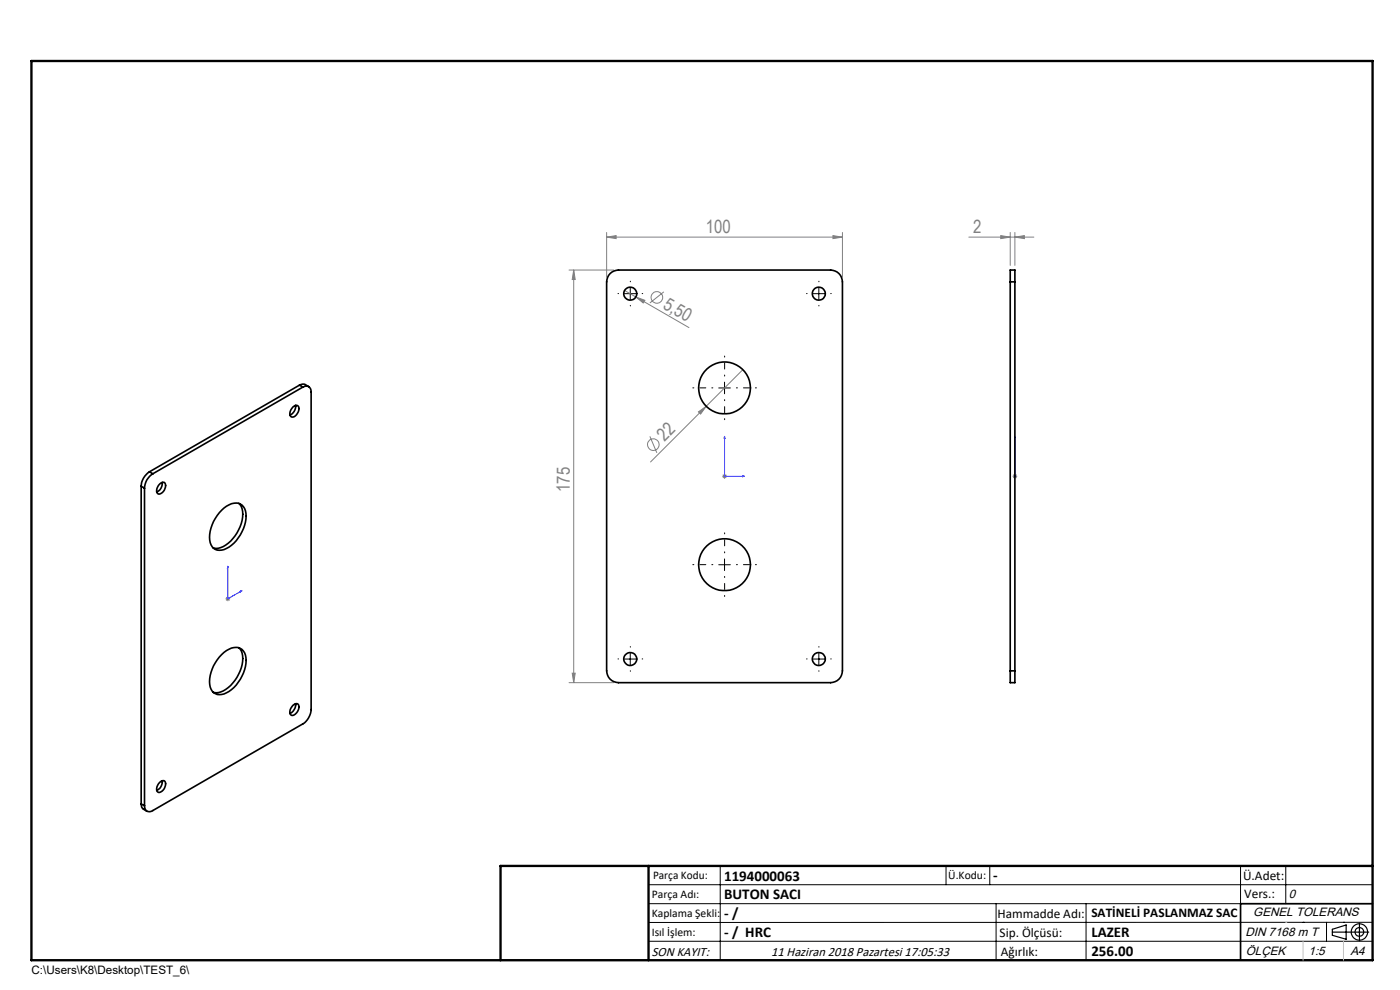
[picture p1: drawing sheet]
<svg xmlns="http://www.w3.org/2000/svg" width="297mm" height="210mm" viewBox="0 0 297 210" stroke-linecap="round" stroke-linejoin="round" font-family="sans-serif">
<g fill="none" stroke="#808080" stroke-width=".21">
<path d="M120.7 57.3h9.5M121.7 57.3l.3 2h-.6zM121.7 57.3v87.5M128.7 50.3l2-.3v.6zM128.7 50.3h50M128.7 49.3v9.5M176.7 50l2 .3-2 .3zM178.7 49.3v9.5M205.5 50.3h13.8M212.3 50l2 .3-2 .3zM214.3 49.3v7M215.3 50.3l2-.3v.6z"/>
<path d="M215.3 49.3v7M132.5 61.6l2.4 1.4M134.9 63l1.9 .7-.3 .6zM134.9 63l11.3 6.5M140.8 61.9l-2.9 2.4M157.6 78.4l-19.6 19.6M137.9 92.6l1.4 3.5M148.2 87.4l1.6-1.2-1.2 1.6zM153.2 101h1M153.4 100.7l.7 .7M153.7 100.5v1.1M154.1 100.7l-.7 .7"/>
<path d="M214.8 101h1M214.9 100.7l.8 .7M215.3 100.5v1.1M215.7 100.7l-.8 .7M47.8 127h1M48 126.7l.7 .7M48.3 126.5v1M48.7 126.7l-.7 .7M120.7 144.8h9.5M121.4 142.8h.6l-.3 2z"/>
<circle cx="139.3" cy="63.1" r="1.23"/>
<circle cx="138.6" cy="94.3" r="1.23"/>
</g>
<g fill="none" stroke="#000" stroke-width=".25">
<path d="M282.6 197.7h7.8M282.6 197.1l3-.9v3l-3-.8zM288.4 195.8v3.8M106.2 203.7h185"/>
<circle cx="288.4" cy="197.7" r="1.74"/>
<circle cx="288.4" cy="197.7" r=".93"/>
</g>
<path d="M153.7 92.6v8.4h4.2M153.7 92.6l.1 .4h-.2zM215.3 92.6v.4v-.4M215.3 92.6v8.4M157.5 100.9l.4 .1-.4 .1zM215.3 100.9v.2zM215.3 101h.1M48.3 120.1l.1 .3-.1 .1zM48.3 120.1v6.9l3-1.7M51 125.4l.3-.1-.3 .2z" fill="none" stroke="#00f" stroke-width=".21"/>
<path d="M153.7 79.8v-4.3M151.2 82.3h-4.2M153.7 84.8v4.2M156.2 82.3h4.3M151.2 119.8h-4.2M153.7 117.3v-4.3M156.2 119.8h4.3M153.7 122.3v4.2" fill="none" stroke="#000" stroke-width=".21" stroke-dasharray="15.2 1.3 1.3 1.3" stroke-dashoffset="15"/>
<g fill="none" stroke="#000" stroke-width=".21" stroke-dasharray="15.2 1.3 1.3 1.3">
<path d="M133.7 59.8v-.1M173.7 59.8v-.1M131.2 62.3h-.1M133.7 64.8v.1M136.2 62.3h.1M171.2 62.3h-.1M173.7 64.8v.1M176.2 62.3h.1M131.2 139.8h-.1M133.7 137.3v-.1M136.2 139.8h.1M171.2 139.8h-.1"/>
<path d="M173.7 137.3v-.1M176.2 139.8h.1M133.7 142.3v.1M173.7 142.3v.1"/>
</g>
<g fill="none" stroke="#000" stroke-width=".21">
<path d="M132.5 62.3h2.5M133.7 61.1v2.4M172.5 62.3h2.4M173.7 61.1v2.4M152.5 82.3h2.4M153.7 81.1v2.4M152.5 119.8h2.4M153.7 118.6v2.4M132.5 139.8h2.5M133.7 138.5v2.5M172.5 139.8h2.4M173.7 138.5v2.5"/>
<path d="M137.6 187.7h153.6M137.6 191.7h153.6M137.6 199.7h153.6M152.8 183.7v20M200.7 183.7v4M210 183.7v4M211.3 191.7v12M230.4 191.7v12M263.2 183.7v20M272.8 183.7v8M276.4 195.6h.1M281.4 195.6v4.1"/>
<path d="M285 195.6h.1M291.2 195.6l-153.6 .1"/>
</g>
<path d="M291.2 191.7h-28v12" fill="none" stroke="#000" stroke-width=".35"/>
<path d="M6.7 12.9h284.5v190.8h-284.5zM137.6 183.7v20M291.2 183.7h-185v20" fill="none" stroke="#000" stroke-width=".5"/>
<path d="M276.4 199.7v4M285 199.7v4" fill="none" stroke="#c0c0c0" stroke-width=".21"/>
<path d="M272.8 195.6h.1" fill="none" stroke="#c0c0c0" stroke-width=".25"/>
<g fill="#00f">
<path d="M157.5 100.9l.4 .1-.4 .1zM153.7 92.6l.1 .4h-.2z"/>
<path d="M51 125.4l.3-.1-.3 .2zM48.3 120.1l.1 .3-.1 .1z"/>
<path d="M215.3 100.9v.2zM215.3 92.6v.4z"/>
</g>
<g fill="#808080">
<path d="M148.2 87.4l1.6-1.2-1.2 1.6z"/>
<path d="M134.9 63l1.9 .7-.3 .6z"/>
<path d="M215.3 50.3l2-.3v.6zM212.3 50l2 .3-2 .3z"/>
<path d="M128.7 50.3l2-.3v.6zM176.7 50l2 .3-2 .3z"/>
<path d="M121.7 57.3l.3 2h-.6zM121.4 142.8h.6l-.3 2z"/>
</g>
<g fill="none" stroke="#000" stroke-width=".35">
<path d="M129.4 58a2.72 2.72 0 0 1 1.8-.7h45a2.53 2.53 0 0 1 2.5 2.5v82.5a2.53 2.53 0 0 1-2.5 2.5h-45a2.53 2.53 0 0 1-2.5-2.5v-82.5a2.72 2.72 0 0 1 .7-1.8zM214.3 59.8v-2.5h1v2.5M214.3 59.8h1M214.3 59.8v82.5M215.3 59.8v82.5M62.1 86.4a.71 .71 0 0 1 1-.4 .71 .71 0 0 1 .3 1 1.41 1.41 0 0 1-1.7 1.4l-.2-.8 .2-.6zM62.7 86a2 2 0 0 1-1.2 2M63.5 81.7l.4-.1a1.43 1.43 0 0 1 1.6 .4M63.5 81.7l.7 .4M63.5 81.7l-31.8 18.4M64.2 82.1a1.09 1.09 0 0 1 1.3-.1 1.09 1.09 0 0 1 .5 1.1v67.4a3.9 3.9 0 0 1-1.8 3.1l-31.8 18.3a1.06 1.06 0 0 1-1.2 .2 1.06 1.06 0 0 1-.5-1.2M64.2 82.1l-31.8 18.4"/>
<path d="M30 103.1l.7 .5M30 103.1v67.4M30.7 103.6v67.3M31.7 100.1a3.8 3.8 0 0 0-1.7 3M31.7 100.1l.7 .4M32.4 100.5a3.7 3.7 0 0 0-1.7 3.1M33.9 102.7a.7 .7 0 0 1 .9-.4 .7 .7 0 0 1 .3 1 1.43 1.43 0 0 1-1.7 1.4 1.52 1.52 0 0 1 .5-2zM34.4 102.3a2.04 2.04 0 0 1-1.2 2.1M47 108.2a3.6 3.6 0 0 1 4-1.3 3.3 3.3 0 0 1 1.1 3.9 7.6 7.6 0 0 1-5.1 5.9 2.09 2.09 0 0 1-2.5-2.2 8.4 8.4 0 0 1 2.5-6.3zM50.7 106.8a4.2 4.2 0 0 1 .5 4.2 7.9 7.9 0 0 1-4.9 5.3l-1.1-.1M47 138.8a3.6 3.6 0 0 1 4-1.3 3.3 3.3 0 0 1 1.1 3.9 7.6 7.6 0 0 1-5.1 5.9 2.09 2.09 0 0 1-2.5-2.1 8.4 8.4 0 0 1 2.5-6.4zM50.7 137.4a4.2 4.2 0 0 1 .5 4.3 7.9 7.9 0 0 1-4.9 5.2h-1.1"/>
<path d="M62.1 149.6a.71 .71 0 0 1 1-.3 .71 .71 0 0 1 .3 1 1.47 1.47 0 0 1-1.7 1.4 1.52 1.52 0 0 1 .4-2.1zM62.7 149.3a2.08 2.08 0 0 1-1.2 2M214.3 142.3v2.5h1v-2.5M214.3 142.3h1M30 170.5a1.46 1.46 0 0 0 1.2 1.6M30 170.5l.7 .4M33.9 166a.7 .7 0 0 1 .9-.4 .7 .7 0 0 1 .3 1 1.43 1.43 0 0 1-1.7 1.4l-.2-.5 .1-.6zM34.4 165.6a2.04 2.04 0 0 1-1.2 2.1"/>
<circle cx="133.7" cy="62.3" r="1.38"/>
<circle cx="173.7" cy="62.3" r="1.38"/>
<circle cx="153.7" cy="82.3" r="5.5"/>
<circle cx="153.7" cy="119.8" r="5.5"/>
<circle cx="133.7" cy="139.8" r="1.38"/>
<circle cx="173.7" cy="139.8" r="1.38"/>
</g>
<g font-size="3.9" fill="#808080">
<text x="149.7" y="49.4">100</text>
<text x="206.4" y="49.4">2</text>
<text x="140.5" y="65.2" transform="rotate(30 140.5 65.2)">5,50</text>
<text x="141" y="93.8" transform="rotate(-45 141 93.8)">22</text>
<text x="120.9" y="104.4" transform="rotate(-90 120.9 104.4)">175</text>
</g>
<g font-size="3.2">
<text x="153.6" y="186.8">1194000063</text>
<text x="153.6" y="190.8">BUTON SACI</text>
<text x="210.7" y="186.6">-</text>
<text x="153.6" y="194.8">- /</text>
<text x="153.6" y="198.8">- / HRC</text>
<text x="231.5" y="198.7">LAZER</text>
<text x="231.5" y="202.8">256.00</text>
</g>
<g font-size="2.8">
<text x="263.7" y="186.7">Ü.Adet:</text>
<text x="263.9" y="190.5">Vers.:</text>
<text x="211.6" y="194.8">Hammadde Adı:</text>
<text x="231.5" y="194.5">SATİNELİ PASLANMAZ SAC</text>
<text x="138.3" y="202.8">SON KAYIT:</text>
<text x="163.6" y="202.8">11 Haziran 2018 Pazartesi 17:05:33</text>
<text x="212.1" y="198.7">Sip. Ölçüsü:</text>
<text x="212.3" y="202.7">Ağırlık:</text>
</g>
<g font-size="2.6">
<text x="273.4" y="190.4">0</text>
<text x="265.9" y="194.4">GENEL TOLERANS</text>
<text x="264.2" y="198.5">DIN 7168 m T</text>
<text x="264.3" y="202.6">ÖLÇEK</text>
<text x="277.6" y="202.6">1:5</text>
<text x="286.5" y="202.6">A4</text>
</g>
<g font-size="2.5">
<text x="138.3" y="190.5">Parça Adı:</text>
<text x="138.5" y="186.5">Parça Kodu:</text>
<text x="201.2" y="186.5">Ü.Kodu:</text>
<text x="138.3" y="194.5">Kaplama Şekli:</text>
<text x="138.3" y="198.6">Isıl İşlem:</text>
<text x="6.7" y="206.7">C:\Users\K8\Desktop\TEST_6\</text>
</g>
</svg>
